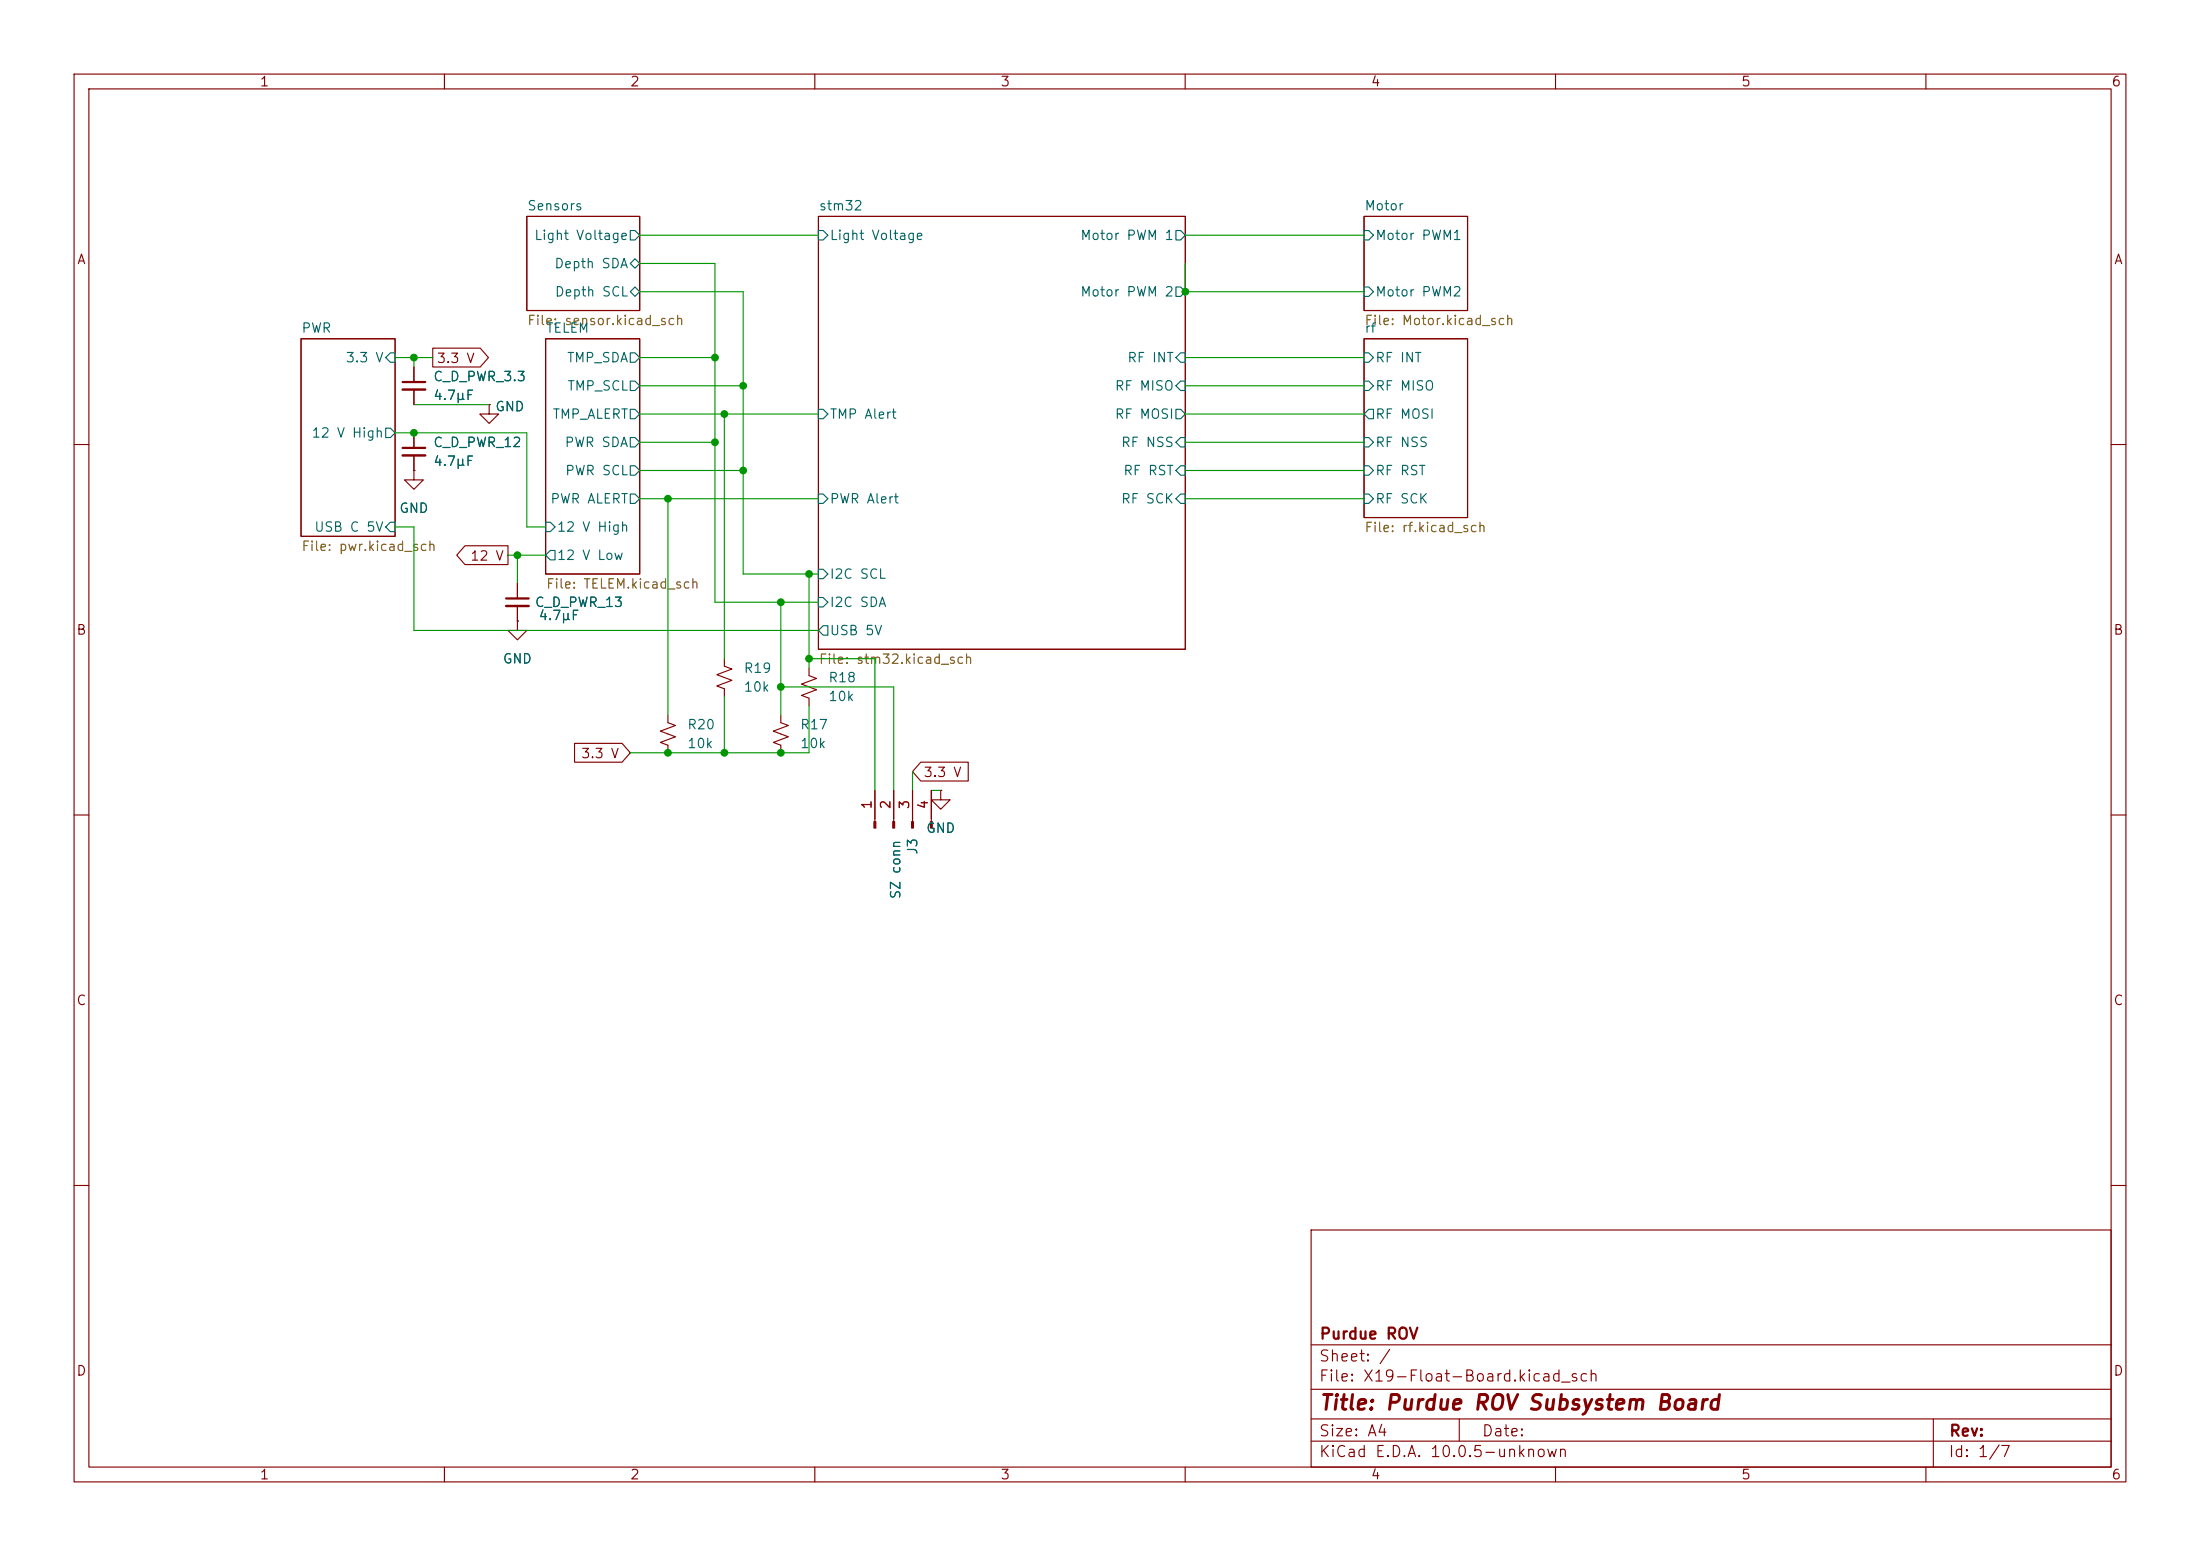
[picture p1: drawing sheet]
(kicad_sch
 (version 20260306)
 (generator "eeschema")
 (generator_version "10.0")
 (paper "A4")
 (title_block
  (title "Purdue ROV Subsystem Board")
  (company "Purdue ROV"))
 (lib_symbols
  (symbol "Connector:Conn_01x04_Pin"
   (pin_names
    (offset 1.016) (hide yes)) (exclude_from_sim no) (in_bom yes) (on_board yes)
   (in_pos_files yes)
   (duplicate_pin_numbers_are_jumpers no)
   (property "Reference" "J" (at 0 5.08 0) (show_name no) (do_not_autoplace no) (effects (font (size 1.27 1.27))))
   (property "Value" "Conn_01x04_Pin" (at 0 -7.62 0) (show_name no) (do_not_autoplace no) (effects (font (size 1.27 1.27))))
   (property "Footprint" "" (at 0 0 0) (show_name no) (do_not_autoplace no) (hide yes) (effects (font (size 1.27 1.27))))
   (property "Datasheet" "" (at 0 0 0) (show_name no) (do_not_autoplace no) (hide yes) (effects (font (size 1.27 1.27))))
   (property "Description" "Generic connector, single row, 01x04, script generated" (at 0 0 0) (show_name no) (do_not_autoplace no) (hide yes) (effects (font (size 1.27 1.27))))
   (property "ki_locked" "" (at 0 0 0) (show_name no) (do_not_autoplace no) (effects (font (size 1.27 1.27))))
   (symbol "Conn_01x04_Pin_1_1"
    (rectangle (start 0.8636 2.667) (end 0 2.413) (stroke (width 0.1524) (type default)) (fill (type outline)))
    (rectangle (start 0.8636 0.127) (end 0 -0.127) (stroke (width 0.1524) (type default)) (fill (type outline)))
    (rectangle (start 0.8636 -2.413) (end 0 -2.667) (stroke (width 0.1524) (type default)) (fill (type outline)))
    (rectangle (start 0.8636 -4.953) (end 0 -5.207) (stroke (width 0.1524) (type default)) (fill (type outline)))
    (polyline (pts (xy 1.27 2.54) (xy 0.8636 2.54)) (stroke (width 0.1524) (type default)) (fill (type none)))
    (polyline (pts (xy 1.27 0) (xy 0.8636 0)) (stroke (width 0.1524) (type default)) (fill (type none)))
    (polyline (pts (xy 1.27 -2.54) (xy 0.8636 -2.54)) (stroke (width 0.1524) (type default)) (fill (type none)))
    (polyline (pts (xy 1.27 -5.08) (xy 0.8636 -5.08)) (stroke (width 0.1524) (type default)) (fill (type none)))
    (pin passive line (at 5.08 2.54 180) (length 3.81) (name "Pin_1" (effects (font (size 1.27 1.27)))) (number "1" (effects (font (size 1.27 1.27)))))
    (pin passive line (at 5.08 0 180) (length 3.81) (name "Pin_2" (effects (font (size 1.27 1.27)))) (number "2" (effects (font (size 1.27 1.27)))))
    (pin passive line (at 5.08 -2.54 180) (length 3.81) (name "Pin_3" (effects (font (size 1.27 1.27)))) (number "3" (effects (font (size 1.27 1.27)))))
    (pin passive line (at 5.08 -5.08 180) (length 3.81) (name "Pin_4" (effects (font (size 1.27 1.27)))) (number "4" (effects (font (size 1.27 1.27))))))
   (embedded_fonts no))
  (symbol "Device:C_Small"
   (pin_numbers (hide yes))
   (pin_names
    (offset 0.254) (hide yes)) (exclude_from_sim no) (in_bom yes) (on_board yes)
   (in_pos_files yes)
   (duplicate_pin_numbers_are_jumpers no)
   (property "Reference" "C" (at 0.254 1.778 0) (show_name no) (do_not_autoplace no) (effects (font (size 1.27 1.27)) (justify left)))
   (property "Value" "C_Small" (at 0.254 -2.032 0) (show_name no) (do_not_autoplace no) (effects (font (size 1.27 1.27)) (justify left)))
   (property "Footprint" "" (at 0 0 0) (show_name no) (do_not_autoplace no) (hide yes) (effects (font (size 1.27 1.27))))
   (property "Datasheet" "" (at 0 0 0) (show_name no) (do_not_autoplace no) (hide yes) (effects (font (size 1.27 1.27))))
   (property "Description" "Unpolarized capacitor, small symbol" (at 0 0 0) (show_name no) (do_not_autoplace no) (hide yes) (effects (font (size 1.27 1.27))))
   (symbol "C_Small_0_1"
    (polyline (pts (xy -1.524 0.508) (xy 1.524 0.508)) (stroke (width 0.3048) (type default)) (fill (type none)))
    (polyline (pts (xy -1.524 -0.508) (xy 1.524 -0.508)) (stroke (width 0.3302) (type default)) (fill (type none))))
   (symbol "C_Small_1_1"
    (pin passive line (at 0 2.54 270) (length 2.032) (name "" (effects (font (size 1.27 1.27)))) (number "1" (effects (font (size 1.27 1.27)))))
    (pin passive line (at 0 -2.54 90) (length 2.032) (name "" (effects (font (size 1.27 1.27)))) (number "2" (effects (font (size 1.27 1.27))))))
   (embedded_fonts no))
  (symbol "Device:R_Small_US"
   (pin_numbers (hide yes))
   (pin_names
    (offset 0.254) (hide yes)) (exclude_from_sim no) (in_bom yes) (on_board yes)
   (in_pos_files yes)
   (duplicate_pin_numbers_are_jumpers no)
   (property "Reference" "R" (at 0.762 0.508 0) (show_name no) (do_not_autoplace no) (effects (font (size 1.27 1.27)) (justify left)))
   (property "Value" "R_Small_US" (at 0.762 -1.016 0) (show_name no) (do_not_autoplace no) (effects (font (size 1.27 1.27)) (justify left)))
   (property "Footprint" "" (at 0 0 0) (show_name no) (do_not_autoplace no) (hide yes) (effects (font (size 1.27 1.27))))
   (property "Datasheet" "" (at 0 0 0) (show_name no) (do_not_autoplace no) (hide yes) (effects (font (size 1.27 1.27))))
   (property "Description" "Resistor, small US symbol" (at 0 0 0) (show_name no) (do_not_autoplace no) (hide yes) (effects (font (size 1.27 1.27))))
   (symbol "R_Small_US_1_1"
    (polyline (pts (xy 0 1.524) (xy 1.016 1.143) (xy 0 0.762) (xy -1.016 0.381) (xy 0 0)) (stroke (width 0) (type default)) (fill (type none)))
    (polyline (pts (xy 0 0) (xy 1.016 -0.381) (xy 0 -0.762) (xy -1.016 -1.143) (xy 0 -1.524)) (stroke (width 0) (type default)) (fill (type none)))
    (pin passive line (at 0 2.54 270) (length 1.016) (name "" (effects (font (size 1.27 1.27)))) (number "1" (effects (font (size 1.27 1.27)))))
    (pin passive line (at 0 -2.54 90) (length 1.016) (name "" (effects (font (size 1.27 1.27)))) (number "2" (effects (font (size 1.27 1.27))))))
   (embedded_fonts no))
  (symbol "power:GND"
   (power global)
   (pin_numbers (hide yes))
   (pin_names
    (offset 0) (hide yes)) (exclude_from_sim no) (in_bom yes) (on_board yes)
   (in_pos_files yes)
   (duplicate_pin_numbers_are_jumpers no)
   (property "Reference" "#PWR" (at 0 -6.35 0) (show_name no) (do_not_autoplace no) (hide yes) (effects (font (size 1.27 1.27))))
   (property "Value" "GND" (at 0 -3.81 0) (show_name no) (do_not_autoplace no) (effects (font (size 1.27 1.27))))
   (property "Footprint" "" (at 0 0 0) (show_name no) (do_not_autoplace no) (hide yes) (effects (font (size 1.27 1.27))))
   (property "Datasheet" "" (at 0 0 0) (show_name no) (do_not_autoplace no) (hide yes) (effects (font (size 1.27 1.27))))
   (property "Description" "Power symbol creates a global label with name \"GND\" , ground" (at 0 0 0) (show_name no) (do_not_autoplace no) (hide yes) (effects (font (size 1.27 1.27))))
   (symbol "GND_0_1"
    (polyline (pts (xy 0 0) (xy 0 -1.27) (xy 1.27 -1.27) (xy 0 -2.54) (xy -1.27 -1.27) (xy 0 -1.27)) (stroke (width 0) (type default)) (fill (type none))))
   (symbol "GND_1_1"
    (pin power_in line (at 0 0 270) (length 0) (name "" (effects (font (size 1.27 1.27)))) (number "1" (effects (font (size 1.27 1.27))))))
   (embedded_fonts no)))
 (junction
  (at 97.79 101.6)
  (diameter 0)
  (color 0 0 0 0))
 (junction
  (at 100.33 52.07)
  (diameter 0)
  (color 0 0 0 0))
 (junction
  (at 69.85 74.93)
  (diameter 0)
  (color 0 0 0 0))
 (junction
  (at 109.22 88.9)
  (diameter 0)
  (color 0 0 0 0))
 (junction
  (at 109.22 77.47)
  (diameter 0)
  (color 0 0 0 0))
 (junction
  (at 55.88 48.26)
  (diameter 0)
  (color 0 0 0 0))
 (junction
  (at 105.41 92.71)
  (diameter 0)
  (color 0 0 0 0))
 (junction
  (at 90.17 67.31)
  (diameter 0)
  (color 0 0 0 0))
 (junction
  (at 105.41 101.6)
  (diameter 0)
  (color 0 0 0 0))
 (junction
  (at 160.02 39.37)
  (diameter 0)
  (color 0 0 0 0))
 (junction
  (at 90.17 101.6)
  (diameter 0)
  (color 0 0 0 0))
 (junction
  (at 96.52 48.26)
  (diameter 0)
  (color 0 0 0 0))
 (junction
  (at 96.52 59.69)
  (diameter 0)
  (color 0 0 0 0))
 (junction
  (at 55.88 58.42)
  (diameter 0)
  (color 0 0 0 0))
 (junction
  (at 97.79 55.88)
  (diameter 0)
  (color 0 0 0 0))
 (junction
  (at 100.33 63.5)
  (diameter 0)
  (color 0 0 0 0))
 (junction
  (at 105.41 81.28)
  (diameter 0)
  (color 0 0 0 0))
 (wire
  (pts (xy 55.88 48.26) (xy 55.88 49.53))
  (stroke (width 0) (type default)))
 (wire
  (pts (xy 110.49 77.47) (xy 109.22 77.47))
  (stroke (width 0) (type default)))
 (wire
  (pts (xy 69.85 74.93) (xy 73.66 74.93))
  (stroke (width 0) (type default)))
 (wire
  (pts (xy 125.73 106.68) (xy 127 106.68))
  (stroke (width 0) (type default)))
 (wire
  (pts (xy 86.36 52.07) (xy 100.33 52.07))
  (stroke (width 0) (type default)))
 (wire
  (pts (xy 109.22 95.25) (xy 109.22 101.6))
  (stroke (width 0) (type default)))
 (wire
  (pts (xy 55.88 48.26) (xy 58.42 48.26))
  (stroke (width 0) (type default)))
 (wire
  (pts (xy 105.41 92.71) (xy 105.41 96.52))
  (stroke (width 0) (type default)))
 (wire
  (pts (xy 55.88 85.09) (xy 55.88 71.12))
  (stroke (width 0) (type default)))
 (wire
  (pts (xy 96.52 48.26) (xy 96.52 35.56))
  (stroke (width 0) (type default)))
 (wire
  (pts (xy 118.11 88.9) (xy 118.11 106.68))
  (stroke (width 0) (type default)))
 (wire
  (pts (xy 90.17 67.31) (xy 90.17 96.52))
  (stroke (width 0) (type default)))
 (wire
  (pts (xy 71.12 58.42) (xy 71.12 71.12))
  (stroke (width 0) (type default)))
 (wire
  (pts (xy 105.41 81.28) (xy 105.41 92.71))
  (stroke (width 0) (type default)))
 (wire
  (pts (xy 100.33 77.47) (xy 100.33 63.5))
  (stroke (width 0) (type default)))
 (wire
  (pts (xy 120.65 106.68) (xy 120.65 92.71))
  (stroke (width 0) (type default)))
 (wire
  (pts (xy 96.52 59.69) (xy 96.52 48.26))
  (stroke (width 0) (type default)))
 (wire
  (pts (xy 97.79 93.98) (xy 97.79 101.6))
  (stroke (width 0) (type default)))
 (wire
  (pts (xy 55.88 85.09) (xy 110.49 85.09))
  (stroke (width 0) (type default)))
 (wire
  (pts (xy 109.22 88.9) (xy 118.11 88.9))
  (stroke (width 0) (type default)))
 (wire
  (pts (xy 68.58 74.93) (xy 69.85 74.93))
  (stroke (width 0) (type default)))
 (wire
  (pts (xy 55.88 58.42) (xy 71.12 58.42))
  (stroke (width 0) (type default)))
 (wire
  (pts (xy 100.33 52.07) (xy 100.33 39.37))
  (stroke (width 0) (type default)))
 (wire
  (pts (xy 160.02 59.69) (xy 184.15 59.69))
  (stroke (width 0) (type default)))
 (wire
  (pts (xy 160.02 63.5) (xy 184.15 63.5))
  (stroke (width 0) (type default)))
 (wire
  (pts (xy 100.33 77.47) (xy 109.22 77.47))
  (stroke (width 0) (type default)))
 (wire
  (pts (xy 109.22 88.9) (xy 109.22 90.17))
  (stroke (width 0) (type default)))
 (wire
  (pts (xy 100.33 63.5) (xy 100.33 52.07))
  (stroke (width 0) (type default)))
 (wire
  (pts (xy 90.17 101.6) (xy 97.79 101.6))
  (stroke (width 0) (type default)))
 (wire
  (pts (xy 90.17 67.31) (xy 110.49 67.31))
  (stroke (width 0) (type default)))
 (wire
  (pts (xy 53.34 48.26) (xy 55.88 48.26))
  (stroke (width 0) (type default)))
 (wire
  (pts (xy 55.88 54.61) (xy 66.04 54.61))
  (stroke (width 0) (type default)))
 (wire
  (pts (xy 86.36 55.88) (xy 97.79 55.88))
  (stroke (width 0) (type default)))
 (wire
  (pts (xy 97.79 101.6) (xy 105.41 101.6))
  (stroke (width 0) (type default)))
 (wire
  (pts (xy 96.52 81.28) (xy 96.52 59.69))
  (stroke (width 0) (type default)))
 (wire
  (pts (xy 120.65 92.71) (xy 105.41 92.71))
  (stroke (width 0) (type default)))
 (wire
  (pts (xy 97.79 55.88) (xy 110.49 55.88))
  (stroke (width 0) (type default)))
 (wire
  (pts (xy 160.02 35.56) (xy 160.02 39.37))
  (stroke (width 0) (type default)))
 (wire
  (pts (xy 85.09 101.6) (xy 90.17 101.6))
  (stroke (width 0) (type default)))
 (wire
  (pts (xy 86.36 48.26) (xy 96.52 48.26))
  (stroke (width 0) (type default)))
 (wire
  (pts (xy 71.12 71.12) (xy 73.66 71.12))
  (stroke (width 0) (type default)))
 (wire
  (pts (xy 109.22 101.6) (xy 105.41 101.6))
  (stroke (width 0) (type default)))
 (wire
  (pts (xy 97.79 55.88) (xy 97.79 88.9))
  (stroke (width 0) (type default)))
 (wire
  (pts (xy 160.02 55.88) (xy 184.15 55.88))
  (stroke (width 0) (type default)))
 (wire
  (pts (xy 160.02 48.26) (xy 184.15 48.26))
  (stroke (width 0) (type default)))
 (wire
  (pts (xy 160.02 67.31) (xy 184.15 67.31))
  (stroke (width 0) (type default)))
 (wire
  (pts (xy 96.52 35.56) (xy 86.36 35.56))
  (stroke (width 0) (type default)))
 (wire
  (pts (xy 100.33 39.37) (xy 86.36 39.37))
  (stroke (width 0) (type default)))
 (wire
  (pts (xy 160.02 39.37) (xy 184.15 39.37))
  (stroke (width 0) (type default)))
 (wire
  (pts (xy 86.36 67.31) (xy 90.17 67.31))
  (stroke (width 0) (type default)))
 (wire
  (pts (xy 55.88 71.12) (xy 53.34 71.12))
  (stroke (width 0) (type default)))
 (wire
  (pts (xy 53.34 58.42) (xy 55.88 58.42))
  (stroke (width 0) (type default)))
 (wire
  (pts (xy 86.36 59.69) (xy 96.52 59.69))
  (stroke (width 0) (type default)))
 (wire
  (pts (xy 160.02 31.75) (xy 184.15 31.75))
  (stroke (width 0) (type default)))
 (wire
  (pts (xy 86.36 63.5) (xy 100.33 63.5))
  (stroke (width 0) (type default)))
 (wire
  (pts (xy 123.19 104.14) (xy 123.19 106.68))
  (stroke (width 0) (type default)))
 (wire
  (pts (xy 160.02 52.07) (xy 184.15 52.07))
  (stroke (width 0) (type default)))
 (wire
  (pts (xy 110.49 81.28) (xy 105.41 81.28))
  (stroke (width 0) (type default)))
 (wire
  (pts (xy 86.36 31.75) (xy 110.49 31.75))
  (stroke (width 0) (type default)))
 (wire
  (pts (xy 69.85 74.93) (xy 69.85 78.74))
  (stroke (width 0) (type default)))
 (wire
  (pts (xy 105.41 81.28) (xy 96.52 81.28))
  (stroke (width 0) (type default)))
 (wire
  (pts (xy 109.22 77.47) (xy 109.22 88.9))
  (stroke (width 0) (type default)))
 (global_label "3.3 V"
  (shape input)
  (at 123.19 104.14 0)
  (fields_autoplaced yes)
  (effects (font (size 1.27 1.27)) (justify left))
  (property "Intersheetrefs" "${INTERSHEET_REFS}" (at 131.2552 104.14 0) (hide yes) (show_name no) (do_not_autoplace no) (effects (font (size 1.27 1.27)) (justify left))))
 (global_label "3.3 V"
  (shape input)
  (at 85.09 101.6 180)
  (fields_autoplaced yes)
  (effects (font (size 1.27 1.27)) (justify right))
  (property "Intersheetrefs" "${INTERSHEET_REFS}" (at 77.0248 101.6 0) (hide yes) (show_name no) (do_not_autoplace no) (effects (font (size 1.27 1.27)) (justify right))))
 (global_label "12 V"
  (shape output)
  (at 68.58 74.93 180)
  (fields_autoplaced yes)
  (effects (font (size 1.27 1.27)) (justify right))
  (property "Intersheetrefs" "${INTERSHEET_REFS}" (at 61.1196 74.93 0) (hide yes) (show_name no) (do_not_autoplace no) (effects (font (size 1.27 1.27)) (justify right))))
 (global_label "3.3 V"
  (shape output)
  (at 58.42 48.26 0)
  (fields_autoplaced yes)
  (effects (font (size 1.27 1.27)) (justify left))
  (property "Intersheetrefs" "${INTERSHEET_REFS}" (at 66.4852 48.26 0) (hide yes) (show_name no) (do_not_autoplace no) (effects (font (size 1.27 1.27)) (justify left))))
 (symbol
  (lib_id "power:GND")
  (at 66.04 54.61 0)
  (unit 1)
  (body_style 1)
  (exclude_from_sim no)
  (in_bom yes)
  (on_board yes)
  (in_pos_files yes)
  (dnp no)
  (property "Reference" "#PWR018" (at 66.04 60.96 0) (hide yes) (show_name no) (do_not_autoplace no) (effects (font (size 1.27 1.27))))
  (property "Value" "GND" (at 68.834 54.864 0) (show_name no) (do_not_autoplace no) (effects (font (size 1.27 1.27))))
  (property "Footprint" "" (at 66.04 54.61 0) (hide yes) (show_name no) (do_not_autoplace no) (effects (font (size 1.27 1.27))))
  (property "Datasheet" "" (at 66.04 54.61 0) (hide yes) (show_name no) (do_not_autoplace no) (effects (font (size 1.27 1.27))))
  (property "Description" "Power symbol creates a global label with name \"GND\" , ground" (at 66.04 54.61 0) (hide yes) (show_name no) (do_not_autoplace no) (effects (font (size 1.27 1.27))))
  (pin "1"))
 (symbol
  (lib_id "Device:C_Small")
  (at 69.85 81.28 0)
  (unit 1)
  (body_style 1)
  (exclude_from_sim no)
  (in_bom yes)
  (on_board yes)
  (in_pos_files yes)
  (dnp no)
  (property "Reference" "C_D_PWR_13" (at 72.136 81.28 0) (show_name no) (do_not_autoplace no) (effects (font (size 1.27 1.27)) (justify left)))
  (property "Value" "4.7µF" (at 72.644 83.058 0) (show_name no) (do_not_autoplace no) (effects (font (size 1.27 1.27)) (justify left)))
  (property "Footprint" "Capacitor_SMD:C_0603_1608Metric" (at 69.85 81.28 0) (hide yes) (show_name no) (do_not_autoplace no) (effects (font (size 1.27 1.27))))
  (property "Datasheet" "" (at 69.85 81.28 0) (hide yes) (show_name no) (do_not_autoplace no) (effects (font (size 1.27 1.27))))
  (property "Description" "Unpolarized capacitor, small symbol" (at 69.85 81.28 0) (hide yes) (show_name no) (do_not_autoplace no) (effects (font (size 1.27 1.27))))
  (pin "1")
  (pin "2"))
 (symbol
  (lib_id "power:GND")
  (at 127 106.68 0)
  (unit 1)
  (body_style 1)
  (exclude_from_sim no)
  (in_bom yes)
  (on_board yes)
  (in_pos_files yes)
  (dnp no)
  (fields_autoplaced yes)
  (property "Reference" "#PWR046" (at 127 113.03 0) (hide yes) (show_name no) (do_not_autoplace no) (effects (font (size 1.27 1.27))))
  (property "Value" "GND" (at 127 111.76 0) (show_name no) (do_not_autoplace no) (effects (font (size 1.27 1.27))))
  (property "Footprint" "" (at 127 106.68 0) (hide yes) (show_name no) (do_not_autoplace no) (effects (font (size 1.27 1.27))))
  (property "Datasheet" "" (at 127 106.68 0) (hide yes) (show_name no) (do_not_autoplace no) (effects (font (size 1.27 1.27))))
  (property "Description" "Power symbol creates a global label with name \"GND\" , ground" (at 127 106.68 0) (hide yes) (show_name no) (do_not_autoplace no) (effects (font (size 1.27 1.27))))
  (pin "1"))
 (symbol
  (lib_id "power:GND")
  (at 69.85 83.82 0)
  (unit 1)
  (body_style 1)
  (exclude_from_sim no)
  (in_bom yes)
  (on_board yes)
  (in_pos_files yes)
  (dnp no)
  (fields_autoplaced yes)
  (property "Reference" "#PWR036" (at 69.85 90.17 0) (hide yes) (show_name no) (do_not_autoplace no) (effects (font (size 1.27 1.27))))
  (property "Value" "GND" (at 69.85 88.9 0) (show_name no) (do_not_autoplace no) (effects (font (size 1.27 1.27))))
  (property "Footprint" "" (at 69.85 83.82 0) (hide yes) (show_name no) (do_not_autoplace no) (effects (font (size 1.27 1.27))))
  (property "Datasheet" "" (at 69.85 83.82 0) (hide yes) (show_name no) (do_not_autoplace no) (effects (font (size 1.27 1.27))))
  (property "Description" "Power symbol creates a global label with name \"GND\" , ground" (at 69.85 83.82 0) (hide yes) (show_name no) (do_not_autoplace no) (effects (font (size 1.27 1.27))))
  (pin "1"))
 (symbol
  (lib_id "Device:R_Small_US")
  (at 97.79 91.44 0)
  (unit 1)
  (body_style 1)
  (exclude_from_sim no)
  (in_bom yes)
  (on_board yes)
  (in_pos_files yes)
  (dnp no)
  (fields_autoplaced yes)
  (property "Reference" "R19" (at 100.33 90.1699 0) (show_name no) (do_not_autoplace no) (effects (font (size 1.27 1.27)) (justify left)))
  (property "Value" "10k" (at 100.33 92.7099 0) (show_name no) (do_not_autoplace no) (effects (font (size 1.27 1.27)) (justify left)))
  (property "Footprint" "Resistor_SMD:R_0603_1608Metric_Pad0.98x0.95mm_HandSolder" (at 97.79 91.44 0) (hide yes) (show_name no) (do_not_autoplace no) (effects (font (size 1.27 1.27))))
  (property "Datasheet" "" (at 97.79 91.44 0) (hide yes) (show_name no) (do_not_autoplace no) (effects (font (size 1.27 1.27))))
  (property "Description" "Resistor, small US symbol" (at 97.79 91.44 0) (hide yes) (show_name no) (do_not_autoplace no) (effects (font (size 1.27 1.27))))
  (pin "1")
  (pin "2"))
 (symbol
  (lib_id "power:GND")
  (at 55.88 63.5 0)
  (unit 1)
  (body_style 1)
  (exclude_from_sim no)
  (in_bom yes)
  (on_board yes)
  (in_pos_files yes)
  (dnp no)
  (fields_autoplaced yes)
  (property "Reference" "#PWR026" (at 55.88 69.85 0) (hide yes) (show_name no) (do_not_autoplace no) (effects (font (size 1.27 1.27))))
  (property "Value" "GND" (at 55.88 68.58 0) (show_name no) (do_not_autoplace no) (effects (font (size 1.27 1.27))))
  (property "Footprint" "" (at 55.88 63.5 0) (hide yes) (show_name no) (do_not_autoplace no) (effects (font (size 1.27 1.27))))
  (property "Datasheet" "" (at 55.88 63.5 0) (hide yes) (show_name no) (do_not_autoplace no) (effects (font (size 1.27 1.27))))
  (property "Description" "Power symbol creates a global label with name \"GND\" , ground" (at 55.88 63.5 0) (hide yes) (show_name no) (do_not_autoplace no) (effects (font (size 1.27 1.27))))
  (pin "1"))
 (symbol
  (lib_id "Device:R_Small_US")
  (at 109.22 92.71 0)
  (unit 1)
  (body_style 1)
  (exclude_from_sim no)
  (in_bom yes)
  (on_board yes)
  (in_pos_files yes)
  (dnp no)
  (fields_autoplaced yes)
  (property "Reference" "R18" (at 111.76 91.4399 0) (show_name no) (do_not_autoplace no) (effects (font (size 1.27 1.27)) (justify left)))
  (property "Value" "10k" (at 111.76 93.9799 0) (show_name no) (do_not_autoplace no) (effects (font (size 1.27 1.27)) (justify left)))
  (property "Footprint" "Resistor_SMD:R_0603_1608Metric_Pad0.98x0.95mm_HandSolder" (at 109.22 92.71 0) (hide yes) (show_name no) (do_not_autoplace no) (effects (font (size 1.27 1.27))))
  (property "Datasheet" "" (at 109.22 92.71 0) (hide yes) (show_name no) (do_not_autoplace no) (effects (font (size 1.27 1.27))))
  (property "Description" "Resistor, small US symbol" (at 109.22 92.71 0) (hide yes) (show_name no) (do_not_autoplace no) (effects (font (size 1.27 1.27))))
  (pin "1")
  (pin "2"))
 (symbol
  (lib_id "Connector:Conn_01x04_Pin")
  (at 120.65 111.76 90)
  (unit 1)
  (body_style 1)
  (exclude_from_sim no)
  (in_bom yes)
  (on_board yes)
  (in_pos_files yes)
  (dnp no)
  (property "Reference" "J3" (at 123.1901 113.03 0) (show_name no) (do_not_autoplace no) (effects (font (size 1.27 1.27)) (justify right)))
  (property "Value" "SZ conn" (at 120.904 113.284 0) (show_name no) (do_not_autoplace no) (effects (font (size 1.27 1.27)) (justify right)))
  (property "Footprint" "TerminalBlock:TerminalBlock_MaiXu_MX126-5.0-04P_1x04_P5.00mm" (at 120.65 111.76 0) (hide yes) (show_name no) (do_not_autoplace no) (effects (font (size 1.27 1.27))))
  (property "Datasheet" "" (at 120.65 111.76 0) (hide yes) (show_name no) (do_not_autoplace no) (effects (font (size 1.27 1.27))))
  (property "Description" "Generic connector, single row, 01x04, script generated" (at 120.65 111.76 0) (hide yes) (show_name no) (do_not_autoplace no) (effects (font (size 1.27 1.27))))
  (pin "2")
  (pin "3")
  (pin "4")
  (pin "1"))
 (symbol
  (lib_id "Device:C_Small")
  (at 55.88 60.96 0)
  (unit 1)
  (body_style 1)
  (exclude_from_sim no)
  (in_bom yes)
  (on_board yes)
  (in_pos_files yes)
  (dnp no)
  (fields_autoplaced yes)
  (property "Reference" "C_D_PWR_12" (at 58.42 59.6962 0) (show_name no) (do_not_autoplace no) (effects (font (size 1.27 1.27)) (justify left)))
  (property "Value" "4.7µF" (at 58.42 62.2362 0) (show_name no) (do_not_autoplace no) (effects (font (size 1.27 1.27)) (justify left)))
  (property "Footprint" "Capacitor_SMD:C_0603_1608Metric" (at 55.88 60.96 0) (hide yes) (show_name no) (do_not_autoplace no) (effects (font (size 1.27 1.27))))
  (property "Datasheet" "" (at 55.88 60.96 0) (hide yes) (show_name no) (do_not_autoplace no) (effects (font (size 1.27 1.27))))
  (property "Description" "Unpolarized capacitor, small symbol" (at 55.88 60.96 0) (hide yes) (show_name no) (do_not_autoplace no) (effects (font (size 1.27 1.27))))
  (pin "1")
  (pin "2"))
 (symbol
  (lib_id "Device:R_Small_US")
  (at 90.17 99.06 0)
  (unit 1)
  (body_style 1)
  (exclude_from_sim no)
  (in_bom yes)
  (on_board yes)
  (in_pos_files yes)
  (dnp no)
  (fields_autoplaced yes)
  (property "Reference" "R20" (at 92.71 97.7899 0) (show_name no) (do_not_autoplace no) (effects (font (size 1.27 1.27)) (justify left)))
  (property "Value" "10k" (at 92.71 100.3299 0) (show_name no) (do_not_autoplace no) (effects (font (size 1.27 1.27)) (justify left)))
  (property "Footprint" "Resistor_SMD:R_0603_1608Metric_Pad0.98x0.95mm_HandSolder" (at 90.17 99.06 0) (hide yes) (show_name no) (do_not_autoplace no) (effects (font (size 1.27 1.27))))
  (property "Datasheet" "" (at 90.17 99.06 0) (hide yes) (show_name no) (do_not_autoplace no) (effects (font (size 1.27 1.27))))
  (property "Description" "Resistor, small US symbol" (at 90.17 99.06 0) (hide yes) (show_name no) (do_not_autoplace no) (effects (font (size 1.27 1.27))))
  (pin "1")
  (pin "2"))
 (symbol
  (lib_id "Device:R_Small_US")
  (at 105.41 99.06 0)
  (unit 1)
  (body_style 1)
  (exclude_from_sim no)
  (in_bom yes)
  (on_board yes)
  (in_pos_files yes)
  (dnp no)
  (fields_autoplaced yes)
  (property "Reference" "R17" (at 107.95 97.7899 0) (show_name no) (do_not_autoplace no) (effects (font (size 1.27 1.27)) (justify left)))
  (property "Value" "10k" (at 107.95 100.3299 0) (show_name no) (do_not_autoplace no) (effects (font (size 1.27 1.27)) (justify left)))
  (property "Footprint" "Resistor_SMD:R_0603_1608Metric_Pad0.98x0.95mm_HandSolder" (at 105.41 99.06 0) (hide yes) (show_name no) (do_not_autoplace no) (effects (font (size 1.27 1.27))))
  (property "Datasheet" "" (at 105.41 99.06 0) (hide yes) (show_name no) (do_not_autoplace no) (effects (font (size 1.27 1.27))))
  (property "Description" "Resistor, small US symbol" (at 105.41 99.06 0) (hide yes) (show_name no) (do_not_autoplace no) (effects (font (size 1.27 1.27))))
  (pin "1")
  (pin "2"))
 (symbol
  (lib_id "Device:C_Small")
  (at 55.88 52.07 0)
  (unit 1)
  (body_style 1)
  (exclude_from_sim no)
  (in_bom yes)
  (on_board yes)
  (in_pos_files yes)
  (dnp no)
  (fields_autoplaced yes)
  (property "Reference" "C_D_PWR_3.3" (at 58.42 50.8062 0) (show_name no) (do_not_autoplace no) (effects (font (size 1.27 1.27)) (justify left)))
  (property "Value" "4.7µF" (at 58.42 53.3462 0) (show_name no) (do_not_autoplace no) (effects (font (size 1.27 1.27)) (justify left)))
  (property "Footprint" "Capacitor_SMD:C_0603_1608Metric" (at 55.88 52.07 0) (hide yes) (show_name no) (do_not_autoplace no) (effects (font (size 1.27 1.27))))
  (property "Datasheet" "" (at 55.88 52.07 0) (hide yes) (show_name no) (do_not_autoplace no) (effects (font (size 1.27 1.27))))
  (property "Description" "Unpolarized capacitor, small symbol" (at 55.88 52.07 0) (hide yes) (show_name no) (do_not_autoplace no) (effects (font (size 1.27 1.27))))
  (pin "1")
  (pin "2"))
 (sheet
  (at 73.66 45.72)
  (size 12.7 31.75)
  (exclude_from_sim no)
  (in_bom yes)
  (on_board yes)
  (dnp no)
  (fields_autoplaced yes)
  (stroke (width 0.1524) (type solid))
  (fill (color 0 0 0 0))
  (property "Sheetname" "TELEM" (at 73.66 45.0084 0) (show_name no) (do_not_autoplace no) (effects (font (size 1.27 1.27)) (justify left bottom)))
  (property "Sheetfile" "TELEM.kicad_sch" (at 73.66 78.0546 0) (show_name no) (do_not_autoplace no) (effects (font (size 1.27 1.27)) (justify left top)))
  (pin "12 V High" input (at 73.66 71.12 180) (effects (font (size 1.27 1.27)) (justify left)))
  (pin "12 V Low" output (at 73.66 74.93 180) (effects (font (size 1.27 1.27)) (justify left)))
  (pin "PWR ALERT" output (at 86.36 67.31 0) (effects (font (size 1.27 1.27)) (justify right)))
  (pin "PWR SCL" output (at 86.36 63.5 0) (effects (font (size 1.27 1.27)) (justify right)))
  (pin "PWR SDA" output (at 86.36 59.69 0) (effects (font (size 1.27 1.27)) (justify right)))
  (pin "TMP_ALERT" output (at 86.36 55.88 0) (effects (font (size 1.27 1.27)) (justify right)))
  (pin "TMP_SCL" output (at 86.36 52.07 0) (effects (font (size 1.27 1.27)) (justify right)))
  (pin "TMP_SDA" output (at 86.36 48.26 0) (effects (font (size 1.27 1.27)) (justify right))))
 (sheet
  (at 71.12 29.21)
  (size 15.24 12.7)
  (exclude_from_sim no)
  (in_bom yes)
  (on_board yes)
  (dnp no)
  (fields_autoplaced yes)
  (stroke (width 0.1524) (type solid))
  (fill (color 0 0 0 0))
  (property "Sheetname" "Sensors" (at 71.12 28.4984 0) (show_name no) (do_not_autoplace no) (effects (font (size 1.27 1.27)) (justify left bottom)))
  (property "Sheetfile" "sensor.kicad_sch" (at 71.12 42.4946 0) (show_name no) (do_not_autoplace no) (effects (font (size 1.27 1.27)) (justify left top)))
  (pin "Depth SCL" bidirectional (at 86.36 39.37 0) (effects (font (size 1.27 1.27)) (justify right)))
  (pin "Depth SDA" bidirectional (at 86.36 35.56 0) (effects (font (size 1.27 1.27)) (justify right)))
  (pin "Light Voltage" output (at 86.36 31.75 0) (effects (font (size 1.27 1.27)) (justify right))))
 (sheet
  (at 184.15 29.21)
  (size 13.97 12.7)
  (exclude_from_sim no)
  (in_bom yes)
  (on_board yes)
  (dnp no)
  (fields_autoplaced yes)
  (stroke (width 0.1524) (type solid))
  (fill (color 0 0 0 0))
  (property "Sheetname" "Motor" (at 184.15 28.4984 0) (show_name no) (do_not_autoplace no) (effects (font (size 1.27 1.27)) (justify left bottom)))
  (property "Sheetfile" "Motor.kicad_sch" (at 184.15 42.4946 0) (show_name no) (do_not_autoplace no) (effects (font (size 1.27 1.27)) (justify left top)))
  (pin "Motor PWM1" input (at 184.15 31.75 180) (effects (font (size 1.27 1.27)) (justify left)))
  (pin "Motor PWM2" input (at 184.15 39.37 180) (effects (font (size 1.27 1.27)) (justify left))))
 (sheet
  (at 110.49 29.21)
  (size 49.53 58.42)
  (exclude_from_sim no)
  (in_bom yes)
  (on_board yes)
  (dnp no)
  (fields_autoplaced yes)
  (stroke (width 0.1524) (type solid))
  (fill (color 0 0 0 0))
  (property "Sheetname" "stm32" (at 110.49 28.4984 0) (show_name no) (do_not_autoplace no) (effects (font (size 1.27 1.27)) (justify left bottom)))
  (property "Sheetfile" "stm32.kicad_sch" (at 110.49 88.2146 0) (show_name no) (do_not_autoplace no) (effects (font (size 1.27 1.27)) (justify left top)))
  (pin "I2C SCL" input (at 110.49 77.47 180) (effects (font (size 1.27 1.27)) (justify left)))
  (pin "I2C SDA" input (at 110.49 81.28 180) (effects (font (size 1.27 1.27)) (justify left)))
  (pin "Light Voltage" input (at 110.49 31.75 180) (effects (font (size 1.27 1.27)) (justify left)))
  (pin "Motor PWM 1" output (at 160.02 31.75 0) (effects (font (size 1.27 1.27)) (justify right)))
  (pin "Motor PWM 2" output (at 160.02 39.37 0) (effects (font (size 1.27 1.27)) (justify right)))
  (pin "PWR Alert" input (at 110.49 67.31 180) (effects (font (size 1.27 1.27)) (justify left)))
  (pin "RF INT" input (at 160.02 48.26 0) (effects (font (size 1.27 1.27)) (justify right)))
  (pin "RF MISO" input (at 160.02 52.07 0) (effects (font (size 1.27 1.27)) (justify right)))
  (pin "RF MOSI" output (at 160.02 55.88 0) (effects (font (size 1.27 1.27)) (justify right)))
  (pin "RF NSS" input (at 160.02 59.69 0) (effects (font (size 1.27 1.27)) (justify right)))
  (pin "RF RST" input (at 160.02 63.5 0) (effects (font (size 1.27 1.27)) (justify right)))
  (pin "RF SCK" input (at 160.02 67.31 0) (effects (font (size 1.27 1.27)) (justify right)))
  (pin "TMP Alert" input (at 110.49 55.88 180) (effects (font (size 1.27 1.27)) (justify left)))
  (pin "USB 5V" output (at 110.49 85.09 180) (effects (font (size 1.27 1.27)) (justify left))))
 (sheet
  (at 184.15 45.72)
  (size 13.97 24.13)
  (exclude_from_sim no)
  (in_bom yes)
  (on_board yes)
  (dnp no)
  (fields_autoplaced yes)
  (stroke (width 0.1524) (type solid))
  (fill (color 0 0 0 0))
  (property "Sheetname" "rf" (at 184.15 45.0084 0) (show_name no) (do_not_autoplace no) (effects (font (size 1.27 1.27)) (justify left bottom)))
  (property "Sheetfile" "rf.kicad_sch" (at 184.15 70.4346 0) (show_name no) (do_not_autoplace no) (effects (font (size 1.27 1.27)) (justify left top)))
  (pin "RF INT" input (at 184.15 48.26 180) (effects (font (size 1.27 1.27)) (justify left)))
  (pin "RF MISO" input (at 184.15 52.07 180) (effects (font (size 1.27 1.27)) (justify left)))
  (pin "RF MOSI" output (at 184.15 55.88 180) (effects (font (size 1.27 1.27)) (justify left)))
  (pin "RF NSS" input (at 184.15 59.69 180) (effects (font (size 1.27 1.27)) (justify left)))
  (pin "RF RST" input (at 184.15 63.5 180) (effects (font (size 1.27 1.27)) (justify left)))
  (pin "RF SCK" input (at 184.15 67.31 180) (effects (font (size 1.27 1.27)) (justify left))))
 (sheet
  (at 40.64 45.72)
  (size 12.7 26.67)
  (exclude_from_sim no)
  (in_bom yes)
  (on_board yes)
  (dnp no)
  (fields_autoplaced yes)
  (stroke (width 0.1524) (type solid))
  (fill (color 0 0 0 0))
  (property "Sheetname" "PWR" (at 40.64 45.0084 0) (show_name no) (do_not_autoplace no) (effects (font (size 1.27 1.27)) (justify left bottom)))
  (property "Sheetfile" "pwr.kicad_sch" (at 40.64 72.9746 0) (show_name no) (do_not_autoplace no) (effects (font (size 1.27 1.27)) (justify left top)))
  (pin "3.3 V" input (at 53.34 48.26 0) (effects (font (size 1.27 1.27)) (justify right)))
  (pin "12 V High" output (at 53.34 58.42 0) (effects (font (size 1.27 1.27)) (justify right)))
  (pin "USB C 5V" input (at 53.34 71.12 0) (effects (font (size 1.27 1.27)) (justify right))))
 (sheet_instances
  (path ""
   (page "1")))
 (embedded_fonts no))
